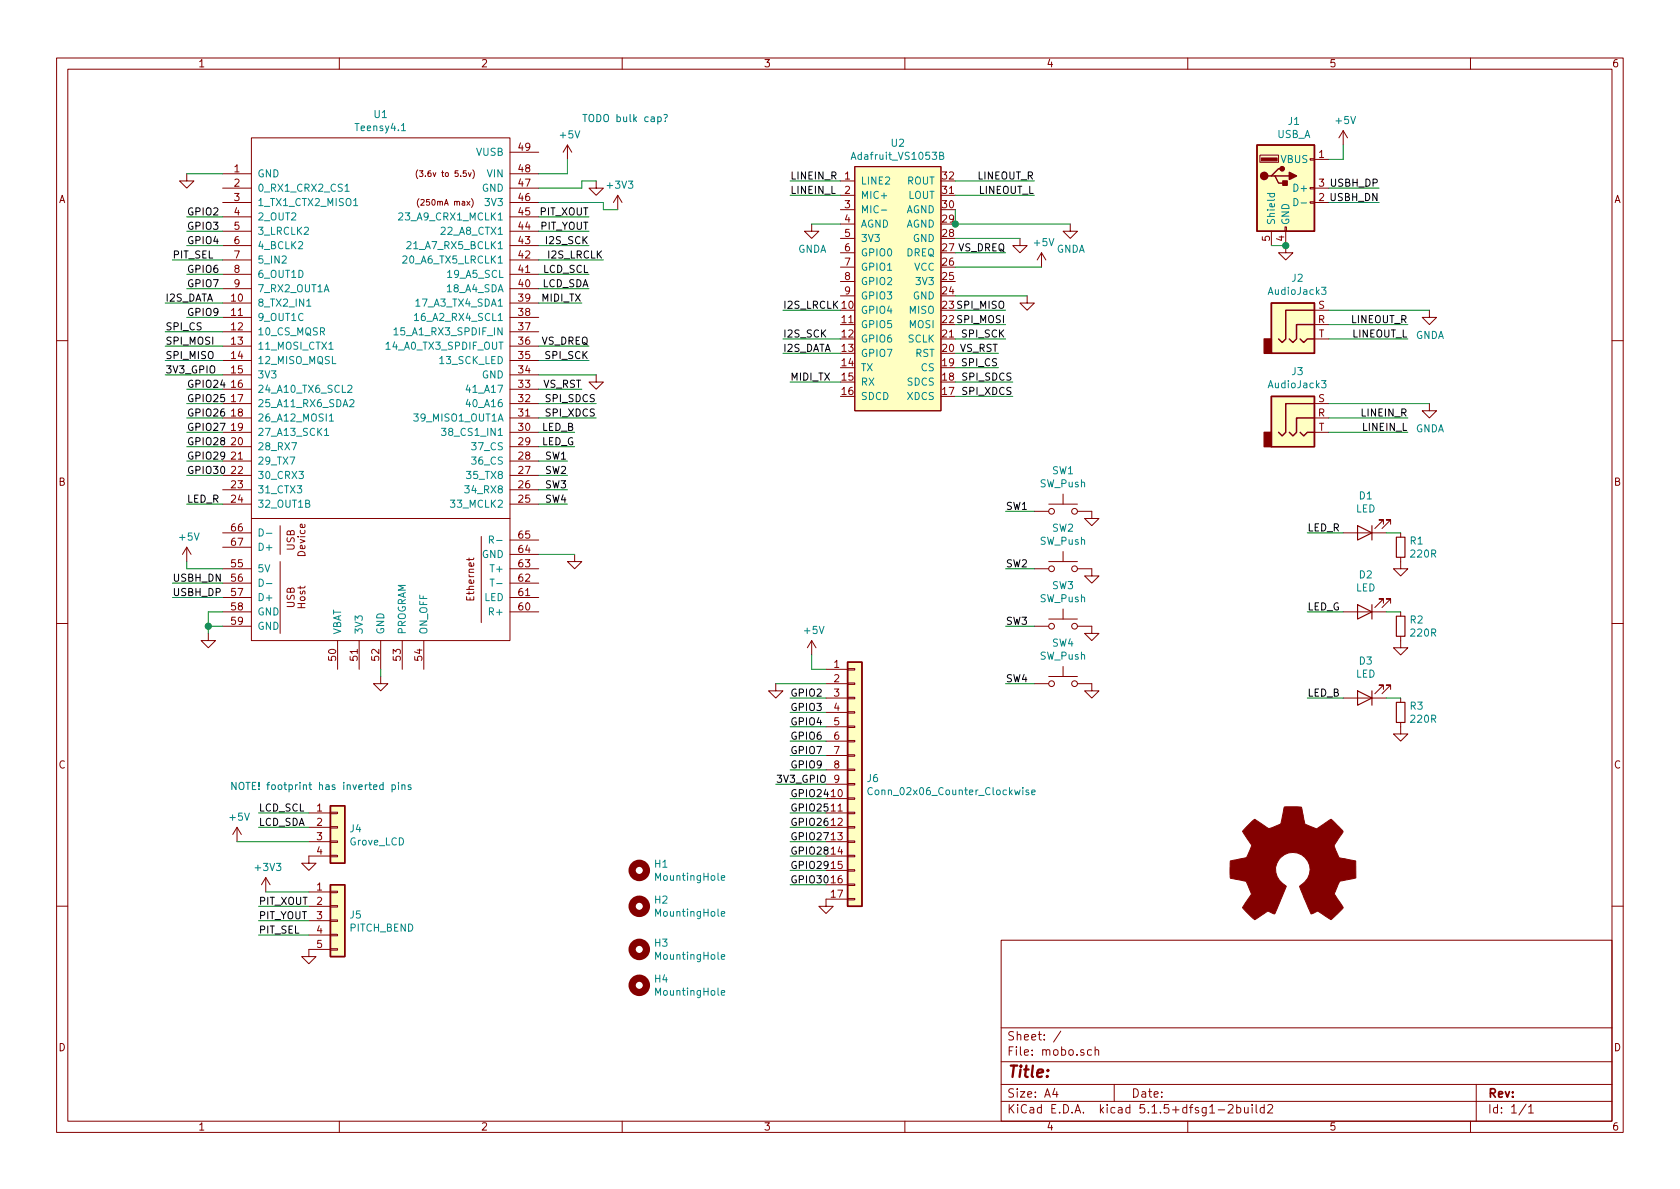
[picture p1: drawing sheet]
EESchema Schematic File Version 4
EELAYER 30 0
EELAYER END
$Descr A4 11693 8268
encoding utf-8
Sheet 1 1
Title ""
Date ""
Rev ""
Comp ""
Comment1 ""
Comment2 ""
Comment3 ""
Comment4 ""
$EndDescr
$Comp
L teensy:Teensy4.1 U1
U 1 1
P 2650 3350
F 0 "U1" H 2650 5915 50  0000 C CNN
F 1 "Teensy4.1" H 2650 5824 50  0000 C CNN
F 2 "teensy_library:Teensy41" H 2250 3750 50  0001 C CNN
F 3 "" H 2250 3750 50  0001 C CNN
	1    2650 3350
	1    0    0    -1  
$EndComp
$Comp
L teensynth:Adafruit_VS1053B U2
U 1 1
P 6250 2050
F 0 "U2" H 6250 3115 50  0000 C CNN
F 1 "Adafruit_VS1053B" H 6250 3024 50  0000 C CNN
F 2 "teensynth:Adafruit_VS1053B" H 6600 1150 50  0001 C CNN
F 3 "" H 6600 1150 50  0001 C CNN
	1    6250 2050
	1    0    0    -1  
$EndComp
$Comp
L power:GND #PWR0101
U 1 1
P 4000 3850
F 0 "#PWR0101" H 4000 3600 50  0001 C CNN
F 1 "GND" H 4005 3677 50  0001 C CNN
F 2 "" H 4000 3850 50  0001 C CNN
F 3 "" H 4000 3850 50  0001 C CNN
	1    4000 3850
	1    0    0    -1  
$EndComp
Wire Wire Line
	4000 3850 3750 3850
$Comp
L power:GND #PWR0102
U 1 1
P 1450 4400
F 0 "#PWR0102" H 1450 4150 50  0001 C CNN
F 1 "GND" H 1455 4227 50  0001 C CNN
F 2 "" H 1450 4400 50  0001 C CNN
F 3 "" H 1450 4400 50  0001 C CNN
	1    1450 4400
	1    0    0    -1  
$EndComp
Wire Wire Line
	1550 4350 1450 4350
Wire Wire Line
	1450 4350 1450 4400
Wire Wire Line
	1550 4250 1450 4250
Wire Wire Line
	1450 4250 1450 4350
Connection ~ 1450 4350
$Comp
L power:GND #PWR0103
U 1 1
P 1300 1200
F 0 "#PWR0103" H 1300 950 50  0001 C CNN
F 1 "GND" H 1305 1027 50  0001 C CNN
F 2 "" H 1300 1200 50  0001 C CNN
F 3 "" H 1300 1200 50  0001 C CNN
	1    1300 1200
	1    0    0    -1  
$EndComp
Wire Wire Line
	1550 1200 1300 1200
$Comp
L power:GND #PWR0104
U 1 1
P 4150 1250
F 0 "#PWR0104" H 4150 1000 50  0001 C CNN
F 1 "GND" H 4155 1077 50  0001 C CNN
F 2 "" H 4150 1250 50  0001 C CNN
F 3 "" H 4150 1250 50  0001 C CNN
	1    4150 1250
	1    0    0    -1  
$EndComp
$Comp
L power:GND #PWR0105
U 1 1
P 4150 2600
F 0 "#PWR0105" H 4150 2350 50  0001 C CNN
F 1 "GND" H 4155 2427 50  0001 C CNN
F 2 "" H 4150 2600 50  0001 C CNN
F 3 "" H 4150 2600 50  0001 C CNN
	1    4150 2600
	1    0    0    -1  
$EndComp
$Comp
L power:GND #PWR0106
U 1 1
P 2650 4700
F 0 "#PWR0106" H 2650 4450 50  0001 C CNN
F 1 "GND" H 2655 4527 50  0001 C CNN
F 2 "" H 2650 4700 50  0001 C CNN
F 3 "" H 2650 4700 50  0001 C CNN
	1    2650 4700
	1    0    0    -1  
$EndComp
Wire Wire Line
	2650 4700 2650 4650
$Comp
L Connector:USB_A J1
U 1 1
P 8950 1300
F 0 "J1" H 9007 1767 50  0000 C CNN
F 1 "USB_A" H 9007 1676 50  0000 C CNN
F 2 "Connector_USB:USB_A_Molex_67643_Horizontal" H 9100 1250 50  0001 C CNN
F 3 " ~" H 9100 1250 50  0001 C CNN
	1    8950 1300
	1    0    0    -1  
$EndComp
Text Label 9600 1300 2    50   ~ 0
USBH_DP
Text Label 9600 1400 2    50   ~ 0
USBH_DN
Wire Wire Line
	9250 1300 9600 1300
Wire Wire Line
	9600 1400 9250 1400
$Comp
L power:GND #PWR0109
U 1 1
P 8950 1700
F 0 "#PWR0109" H 8950 1450 50  0001 C CNN
F 1 "GND" H 8955 1527 50  0001 C CNN
F 2 "" H 8950 1700 50  0001 C CNN
F 3 "" H 8950 1700 50  0001 C CNN
	1    8950 1700
	1    0    0    -1  
$EndComp
Wire Wire Line
	8850 1700 8950 1700
Connection ~ 8950 1700
$Comp
L power:+5V #PWR0110
U 1 1
P 9350 1000
F 0 "#PWR0110" H 9350 850 50  0001 C CNN
F 1 "+5V" H 9365 1173 50  0000 C CNN
F 2 "" H 9350 1000 50  0001 C CNN
F 3 "" H 9350 1000 50  0001 C CNN
	1    9350 1000
	1    0    0    -1  
$EndComp
Wire Wire Line
	9350 1000 9350 1100
Wire Wire Line
	9350 1100 9250 1100
$Comp
L power:+5V #PWR0111
U 1 1
P 1300 3900
F 0 "#PWR0111" H 1300 3750 50  0001 C CNN
F 1 "+5V" H 1315 4073 50  0000 C CNN
F 2 "" H 1300 3900 50  0001 C CNN
F 3 "" H 1300 3900 50  0001 C CNN
	1    1300 3900
	1    0    0    -1  
$EndComp
Wire Wire Line
	1550 3950 1300 3950
Wire Wire Line
	1300 3950 1300 3900
$Comp
L power:+5V #PWR0112
U 1 1
P 3950 1100
F 0 "#PWR0112" H 3950 950 50  0001 C CNN
F 1 "+5V" H 3965 1273 50  0000 C CNN
F 2 "" H 3950 1100 50  0001 C CNN
F 3 "" H 3950 1100 50  0001 C CNN
	1    3950 1100
	1    0    0    -1  
$EndComp
Wire Wire Line
	3950 1100 3950 1200
Wire Wire Line
	3950 1200 3750 1200
Text Notes 4050 850  0    50   ~ 0
TODO bulk cap?
Text Label 1200 4150 0    50   ~ 0
USBH_DP
Text Label 1200 4050 0    50   ~ 0
USBH_DN
Wire Wire Line
	1200 4050 1550 4050
Wire Wire Line
	1550 4150 1200 4150
$Comp
L Connector:AudioJack3 J2
U 1 1
P 9050 2250
F 0 "J2" H 9032 2575 50  0000 C CNN
F 1 "AudioJack3" H 9032 2484 50  0000 C CNN
F 2 "Connector_Audio:Jack_3.5mm_CUI_SJ-3523-SMT_Horizontal" H 9050 2250 50  0001 C CNN
F 3 "~" H 9050 2250 50  0001 C CNN
	1    9050 2250
	1    0    0    -1  
$EndComp
$Comp
L Connector:AudioJack3 J3
U 1 1
P 9050 2900
F 0 "J3" H 9032 3225 50  0000 C CNN
F 1 "AudioJack3" H 9032 3134 50  0000 C CNN
F 2 "Connector_Audio:Jack_3.5mm_CUI_SJ-3523-SMT_Horizontal" H 9050 2900 50  0001 C CNN
F 3 "~" H 9050 2900 50  0001 C CNN
	1    9050 2900
	1    0    0    -1  
$EndComp
Text Label 9800 2250 2    50   ~ 0
LINEOUT_R
Text Label 9800 2350 2    50   ~ 0
LINEOUT_L
Wire Wire Line
	9800 2250 9250 2250
Wire Wire Line
	9250 2350 9800 2350
Text Label 9800 2900 2    50   ~ 0
LINEIN_R
Text Label 9800 3000 2    50   ~ 0
LINEIN_L
Wire Wire Line
	9800 2900 9250 2900
Wire Wire Line
	9250 3000 9800 3000
Text Label 7200 1250 2    50   ~ 0
LINEOUT_R
Text Label 7200 1350 2    50   ~ 0
LINEOUT_L
Wire Wire Line
	7200 1250 6650 1250
Wire Wire Line
	6650 1350 7200 1350
Text Label 5500 1250 0    50   ~ 0
LINEIN_R
Text Label 5500 1350 0    50   ~ 0
LINEIN_L
Wire Wire Line
	5500 1250 5850 1250
Wire Wire Line
	5500 1350 5850 1350
$Comp
L Switch:SW_Push SW1
U 1 1
P 7400 3550
F 0 "SW1" H 7400 3835 50  0000 C CNN
F 1 "SW_Push" H 7400 3744 50  0000 C CNN
F 2 "Button_Switch_THT:SW_PUSH_6mm_H5mm" H 7400 3750 50  0001 C CNN
F 3 "~" H 7400 3750 50  0001 C CNN
	1    7400 3550
	1    0    0    -1  
$EndComp
Text Label 1150 2400 0    50   ~ 0
SPI_MOSI
Wire Wire Line
	1150 2400 1550 2400
Text Label 1150 2500 0    50   ~ 0
SPI_MISO
Wire Wire Line
	1150 2500 1550 2500
Text Label 4100 2500 2    50   ~ 0
SPI_SCK
Wire Wire Line
	4100 2500 3750 2500
Text Label 1150 2300 0    50   ~ 0
SPI_CS
Wire Wire Line
	1150 2300 1550 2300
Text Label 7000 2350 2    50   ~ 0
SPI_SCK
Wire Wire Line
	7000 2350 6650 2350
Text Label 7000 2250 2    50   ~ 0
SPI_MOSI
Text Label 7000 2150 2    50   ~ 0
SPI_MISO
Text Label 6950 2550 2    50   ~ 0
SPI_CS
Wire Wire Line
	7000 2150 6650 2150
Wire Wire Line
	7000 2250 6650 2250
Wire Wire Line
	6950 2550 6650 2550
Text Label 7050 2750 2    50   ~ 0
SPI_XDCS
Text Label 7050 2650 2    50   ~ 0
SPI_SDCS
Wire Wire Line
	7050 2650 6650 2650
Wire Wire Line
	7050 2750 6650 2750
Text Label 6950 2450 2    50   ~ 0
VS_RST
Wire Wire Line
	6950 2450 6650 2450
$Comp
L power:GND #PWR0107
U 1 1
P 7150 2050
F 0 "#PWR0107" H 7150 1800 50  0001 C CNN
F 1 "GND" H 7155 1877 50  0001 C CNN
F 2 "" H 7150 2050 50  0001 C CNN
F 3 "" H 7150 2050 50  0001 C CNN
	1    7150 2050
	1    0    0    -1  
$EndComp
Wire Wire Line
	7150 2050 6650 2050
$Comp
L power:+5V #PWR0108
U 1 1
P 7250 1850
F 0 "#PWR0108" H 7250 1700 50  0001 C CNN
F 1 "+5V" H 7265 2023 50  0000 C CNN
F 2 "" H 7250 1850 50  0001 C CNN
F 3 "" H 7250 1850 50  0001 C CNN
	1    7250 1850
	1    0    0    -1  
$EndComp
Text Label 7000 1750 2    50   ~ 0
VS_DREQ
Wire Wire Line
	7000 1750 6650 1750
$Comp
L power:GND #PWR0113
U 1 1
P 7100 1650
F 0 "#PWR0113" H 7100 1400 50  0001 C CNN
F 1 "GND" H 7105 1477 50  0001 C CNN
F 2 "" H 7100 1650 50  0001 C CNN
F 3 "" H 7100 1650 50  0001 C CNN
	1    7100 1650
	1    0    0    -1  
$EndComp
Wire Wire Line
	6650 1650 7100 1650
Wire Wire Line
	6650 1850 7250 1850
$Comp
L Switch:SW_Push SW2
U 1 1
P 7400 3950
F 0 "SW2" H 7400 4235 50  0000 C CNN
F 1 "SW_Push" H 7400 4144 50  0000 C CNN
F 2 "Button_Switch_THT:SW_PUSH_6mm_H5mm" H 7400 4150 50  0001 C CNN
F 3 "~" H 7400 4150 50  0001 C CNN
	1    7400 3950
	1    0    0    -1  
$EndComp
$Comp
L Switch:SW_Push SW3
U 1 1
P 7400 4350
F 0 "SW3" H 7400 4635 50  0000 C CNN
F 1 "SW_Push" H 7400 4544 50  0000 C CNN
F 2 "Button_Switch_THT:SW_PUSH_6mm_H5mm" H 7400 4550 50  0001 C CNN
F 3 "~" H 7400 4550 50  0001 C CNN
	1    7400 4350
	1    0    0    -1  
$EndComp
$Comp
L Connector_Generic:Conn_01x04 J4
U 1 1
P 2350 5750
F 0 "J4" H 2430 5742 50  0000 L CNN
F 1 "Grove_LCD" H 2430 5651 50  0000 L CNN
F 2 "Connector_PinHeader_2.00mm:PinHeader_1x04_P2.00mm_Horizontal" H 2350 5750 50  0001 C CNN
F 3 "~" H 2350 5750 50  0001 C CNN
	1    2350 5750
	1    0    0    -1  
$EndComp
$Comp
L power:GND #PWR0114
U 1 1
P 2150 5950
F 0 "#PWR0114" H 2150 5700 50  0001 C CNN
F 1 "GND" H 2155 5777 50  0001 C CNN
F 2 "" H 2150 5950 50  0001 C CNN
F 3 "" H 2150 5950 50  0001 C CNN
	1    2150 5950
	1    0    0    -1  
$EndComp
$Comp
L power:+5V #PWR0115
U 1 1
P 1650 5850
F 0 "#PWR0115" H 1650 5700 50  0001 C CNN
F 1 "+5V" H 1665 6023 50  0000 C CNN
F 2 "" H 1650 5850 50  0001 C CNN
F 3 "" H 1650 5850 50  0001 C CNN
	1    1650 5850
	1    0    0    -1  
$EndComp
Text Label 1800 5750 0    50   ~ 0
LCD_SDA
Text Label 1800 5650 0    50   ~ 0
LCD_SCL
$Comp
L Connector_Generic:Conn_01x05 J5
U 1 1
P 2350 6400
F 0 "J5" H 2430 6442 50  0000 L CNN
F 1 "PITCH_BEND" H 2430 6351 50  0000 L CNN
F 2 "Connector_PinHeader_2.54mm:PinHeader_1x05_P2.54mm_Horizontal" H 2350 6400 50  0001 C CNN
F 3 "~" H 2350 6400 50  0001 C CNN
	1    2350 6400
	1    0    0    -1  
$EndComp
Text Label 4100 1700 2    50   ~ 0
I2S_SCK
Text Label 4200 1800 2    50   ~ 0
I2S_LRCLK
Wire Wire Line
	4200 1800 3750 1800
Wire Wire Line
	4100 1700 3750 1700
Text Label 1150 2100 0    50   ~ 0
I2S_DATA
Wire Wire Line
	1150 2100 1550 2100
Text Label 5450 2450 0    50   ~ 0
I2S_DATA
Wire Wire Line
	5450 2450 5850 2450
Text Label 5450 2150 0    50   ~ 0
I2S_LRCLK
Text Label 5450 2350 0    50   ~ 0
I2S_SCK
Wire Wire Line
	5450 2350 5850 2350
Wire Wire Line
	5450 2150 5850 2150
Text Label 4050 2100 2    50   ~ 0
MIDI_TX
Wire Wire Line
	4050 2100 3750 2100
Text Label 5500 2650 0    50   ~ 0
MIDI_TX
Wire Wire Line
	5850 2650 5500 2650
Wire Wire Line
	1800 5750 2150 5750
Wire Wire Line
	2150 5650 1800 5650
Wire Wire Line
	1650 5850 2150 5850
Text Notes 1600 5500 0    50   ~ 0
NOTE! footprint has inverted pins
$Comp
L power:+3V3 #PWR0116
U 1 1
P 1850 6200
F 0 "#PWR0116" H 1850 6050 50  0001 C CNN
F 1 "+3V3" H 1865 6373 50  0000 C CNN
F 2 "" H 1850 6200 50  0001 C CNN
F 3 "" H 1850 6200 50  0001 C CNN
	1    1850 6200
	1    0    0    -1  
$EndComp
Wire Wire Line
	2150 6200 1850 6200
$Comp
L power:GND #PWR0117
U 1 1
P 2150 6600
F 0 "#PWR0117" H 2150 6350 50  0001 C CNN
F 1 "GND" H 2155 6427 50  0001 C CNN
F 2 "" H 2150 6600 50  0001 C CNN
F 3 "" H 2150 6600 50  0001 C CNN
	1    2150 6600
	1    0    0    -1  
$EndComp
Text Label 4050 2700 2    50   ~ 0
VS_RST
Wire Wire Line
	4050 2700 3750 2700
Wire Wire Line
	3750 2600 4150 2600
Text Label 4150 2800 2    50   ~ 0
SPI_SDCS
Wire Wire Line
	4150 2800 3750 2800
Text Label 4150 2900 2    50   ~ 0
SPI_XDCS
Wire Wire Line
	4150 2900 3750 2900
Text Label 4100 2400 2    50   ~ 0
VS_DREQ
Wire Wire Line
	4100 2400 3750 2400
Text Label 4100 2000 2    50   ~ 0
LCD_SDA
Text Label 4100 1900 2    50   ~ 0
LCD_SCL
Wire Wire Line
	4100 1900 3750 1900
Wire Wire Line
	4100 2000 3750 2000
Wire Wire Line
	2150 6500 1800 6500
Wire Wire Line
	1800 6400 2150 6400
Wire Wire Line
	2150 6300 1800 6300
Text Label 1800 6500 0    50   ~ 0
PIT_SEL
Text Label 1800 6400 0    50   ~ 0
PIT_YOUT
Text Label 1800 6300 0    50   ~ 0
PIT_XOUT
Text Label 1200 1800 0    50   ~ 0
PIT_SEL
Text Label 4100 1600 2    50   ~ 0
PIT_YOUT
Text Label 4100 1500 2    50   ~ 0
PIT_XOUT
Wire Wire Line
	4100 1500 3750 1500
Wire Wire Line
	4100 1600 3750 1600
$Comp
L Mechanical:MountingHole H1
U 1 1
P 4450 6050
F 0 "H1" H 4550 6096 50  0000 L CNN
F 1 "MountingHole" H 4550 6005 50  0000 L CNN
F 2 "MountingHole:MountingHole_3.2mm_M3" H 4450 6050 50  0001 C CNN
F 3 "~" H 4450 6050 50  0001 C CNN
	1    4450 6050
	1    0    0    -1  
$EndComp
$Comp
L Mechanical:MountingHole H2
U 1 1
P 4450 6300
F 0 "H2" H 4550 6346 50  0000 L CNN
F 1 "MountingHole" H 4550 6255 50  0000 L CNN
F 2 "MountingHole:MountingHole_3.2mm_M3" H 4450 6300 50  0001 C CNN
F 3 "~" H 4450 6300 50  0001 C CNN
	1    4450 6300
	1    0    0    -1  
$EndComp
$Comp
L Mechanical:MountingHole H3
U 1 1
P 4450 6600
F 0 "H3" H 4550 6646 50  0000 L CNN
F 1 "MountingHole" H 4550 6555 50  0000 L CNN
F 2 "MountingHole:MountingHole_3.2mm_M3" H 4450 6600 50  0001 C CNN
F 3 "~" H 4450 6600 50  0001 C CNN
	1    4450 6600
	1    0    0    -1  
$EndComp
$Comp
L Mechanical:MountingHole H4
U 1 1
P 4450 6850
F 0 "H4" H 4550 6896 50  0000 L CNN
F 1 "MountingHole" H 4550 6805 50  0000 L CNN
F 2 "MountingHole:MountingHole_3.2mm_M3" H 4450 6850 50  0001 C CNN
F 3 "~" H 4450 6850 50  0001 C CNN
	1    4450 6850
	1    0    0    -1  
$EndComp
$Comp
L Switch:SW_Push SW4
U 1 1
P 7400 4750
F 0 "SW4" H 7400 5035 50  0000 C CNN
F 1 "SW_Push" H 7400 4944 50  0000 C CNN
F 2 "Button_Switch_THT:SW_PUSH_6mm_H5mm" H 7400 4950 50  0001 C CNN
F 3 "~" H 7400 4950 50  0001 C CNN
	1    7400 4750
	1    0    0    -1  
$EndComp
$Comp
L Connector_Generic:Conn_01x17 J6
U 1 1
P 5950 5450
F 0 "J6" H 6030 5492 50  0000 L CNN
F 1 "Conn_02x06_Counter_Clockwise" H 6030 5401 50  0000 L CNN
F 2 "Connector_PinSocket_2.54mm:PinSocket_1x17_P2.54mm_Vertical" H 5950 5450 50  0001 C CNN
F 3 "~" H 5950 5450 50  0001 C CNN
	1    5950 5450
	1    0    0    -1  
$EndComp
$Comp
L power:+3V3 #PWR0119
U 1 1
P 4300 1450
F 0 "#PWR0119" H 4300 1300 50  0001 C CNN
F 1 "+3V3" H 4315 1623 50  0000 C CNN
F 2 "" H 4300 1450 50  0001 C CNN
F 3 "" H 4300 1450 50  0001 C CNN
	1    4300 1450
	1    0    0    -1  
$EndComp
Wire Wire Line
	3750 1400 4200 1400
Wire Wire Line
	4200 1400 4200 1450
Wire Wire Line
	4200 1450 4300 1450
Wire Wire Line
	4050 1300 4050 1250
Wire Wire Line
	4050 1250 4150 1250
Wire Wire Line
	3750 1300 4050 1300
Wire Wire Line
	1200 1800 1550 1800
$Comp
L power:+5V #PWR0120
U 1 1
P 5650 4550
F 0 "#PWR0120" H 5650 4400 50  0001 C CNN
F 1 "+5V" H 5665 4723 50  0000 C CNN
F 2 "" H 5650 4550 50  0001 C CNN
F 3 "" H 5650 4550 50  0001 C CNN
	1    5650 4550
	1    0    0    -1  
$EndComp
$Comp
L power:GND #PWR0121
U 1 1
P 5400 4750
F 0 "#PWR0121" H 5400 4500 50  0001 C CNN
F 1 "GND" H 5405 4577 50  0001 C CNN
F 2 "" H 5400 4750 50  0001 C CNN
F 3 "" H 5400 4750 50  0001 C CNN
	1    5400 4750
	1    0    0    -1  
$EndComp
Wire Wire Line
	5750 4750 5400 4750
Wire Wire Line
	5650 4550 5650 4650
Wire Wire Line
	5650 4650 5750 4650
Text Label 1300 1500 0    50   ~ 0
GPIO2
Wire Wire Line
	1300 1500 1550 1500
Text Label 1300 1600 0    50   ~ 0
GPIO3
Wire Wire Line
	1300 1600 1550 1600
Text Label 1300 1700 0    50   ~ 0
GPIO4
Wire Wire Line
	1300 1700 1550 1700
Text Label 1300 1900 0    50   ~ 0
GPIO6
Wire Wire Line
	1300 1900 1550 1900
Text Label 1300 2000 0    50   ~ 0
GPIO7
Wire Wire Line
	1300 2000 1550 2000
Text Label 1300 2200 0    50   ~ 0
GPIO9
Wire Wire Line
	1300 2200 1550 2200
Text Label 1300 2700 0    50   ~ 0
GPIO24
Wire Wire Line
	1300 2700 1550 2700
Text Label 1300 2800 0    50   ~ 0
GPIO25
Wire Wire Line
	1300 2800 1550 2800
Text Label 1300 2900 0    50   ~ 0
GPIO26
Wire Wire Line
	1300 2900 1550 2900
Text Label 1300 3000 0    50   ~ 0
GPIO27
Wire Wire Line
	1300 3000 1550 3000
Text Label 1300 3100 0    50   ~ 0
GPIO28
Wire Wire Line
	1300 3100 1550 3100
Text Label 1300 3200 0    50   ~ 0
GPIO29
Wire Wire Line
	1300 3200 1550 3200
Text Label 5500 4850 0    50   ~ 0
GPIO2
Text Label 5500 4950 0    50   ~ 0
GPIO3
Text Label 5500 5050 0    50   ~ 0
GPIO4
Text Label 5500 5150 0    50   ~ 0
GPIO6
Text Label 5500 5250 0    50   ~ 0
GPIO7
Text Label 5500 5350 0    50   ~ 0
GPIO9
Text Label 5500 5550 0    50   ~ 0
GPIO24
Text Label 5500 5650 0    50   ~ 0
GPIO25
Text Label 5500 5750 0    50   ~ 0
GPIO26
Text Label 5500 5850 0    50   ~ 0
GPIO27
Text Label 5500 5950 0    50   ~ 0
GPIO28
Text Label 5500 6050 0    50   ~ 0
GPIO29
Wire Wire Line
	5500 4850 5750 4850
Wire Wire Line
	5750 4950 5500 4950
Wire Wire Line
	5500 5050 5750 5050
Wire Wire Line
	5750 5150 5500 5150
Wire Wire Line
	5500 5250 5750 5250
Wire Wire Line
	5750 5350 5500 5350
Wire Wire Line
	5500 5550 5750 5550
Wire Wire Line
	5750 5650 5500 5650
Wire Wire Line
	5500 5750 5750 5750
Wire Wire Line
	5750 5850 5500 5850
Wire Wire Line
	5500 5950 5750 5950
Wire Wire Line
	5750 6050 5500 6050
$Comp
L power:GND #PWR0123
U 1 1
P 5750 6250
F 0 "#PWR0123" H 5750 6000 50  0001 C CNN
F 1 "GND" H 5755 6077 50  0001 C CNN
F 2 "" H 5750 6250 50  0001 C CNN
F 3 "" H 5750 6250 50  0001 C CNN
	1    5750 6250
	1    0    0    -1  
$EndComp
$Comp
L Device:LED D1
U 1 1
P 9500 3700
F 0 "D1" H 9493 3445 50  0000 C CNN
F 1 "LED" H 9493 3536 50  0000 C CNN
F 2 "LED_SMD:LED_1206_3216Metric_Pad1.42x1.75mm_HandSolder" H 9500 3700 50  0001 C CNN
F 3 "~" H 9500 3700 50  0001 C CNN
	1    9500 3700
	-1   0    0    1   
$EndComp
$Comp
L Device:R_Small R1
U 1 1
P 9750 3800
F 0 "R1" H 9809 3846 50  0000 L CNN
F 1 "220R" H 9809 3755 50  0000 L CNN
F 2 "Resistor_SMD:R_1206_3216Metric_Pad1.30x1.75mm_HandSolder" H 9750 3800 50  0001 C CNN
F 3 "~" H 9750 3800 50  0001 C CNN
	1    9750 3800
	1    0    0    -1  
$EndComp
Wire Wire Line
	9650 3700 9750 3700
$Comp
L power:GND #PWR0124
U 1 1
P 9750 3900
F 0 "#PWR0124" H 9750 3650 50  0001 C CNN
F 1 "GND" H 9755 3727 50  0001 C CNN
F 2 "" H 9750 3900 50  0001 C CNN
F 3 "" H 9750 3900 50  0001 C CNN
	1    9750 3900
	1    0    0    -1  
$EndComp
Text Label 9100 3700 0    50   ~ 0
LED_R
Wire Wire Line
	9100 3700 9350 3700
$Comp
L Device:LED D2
U 1 1
P 9500 4250
F 0 "D2" H 9493 3995 50  0000 C CNN
F 1 "LED" H 9493 4086 50  0000 C CNN
F 2 "LED_SMD:LED_1206_3216Metric_Pad1.42x1.75mm_HandSolder" H 9500 4250 50  0001 C CNN
F 3 "~" H 9500 4250 50  0001 C CNN
	1    9500 4250
	-1   0    0    1   
$EndComp
$Comp
L Device:R_Small R2
U 1 1
P 9750 4350
F 0 "R2" H 9809 4396 50  0000 L CNN
F 1 "220R" H 9809 4305 50  0000 L CNN
F 2 "Resistor_SMD:R_1206_3216Metric_Pad1.30x1.75mm_HandSolder" H 9750 4350 50  0001 C CNN
F 3 "~" H 9750 4350 50  0001 C CNN
	1    9750 4350
	1    0    0    -1  
$EndComp
Wire Wire Line
	9650 4250 9750 4250
$Comp
L power:GND #PWR0125
U 1 1
P 9750 4450
F 0 "#PWR0125" H 9750 4200 50  0001 C CNN
F 1 "GND" H 9755 4277 50  0001 C CNN
F 2 "" H 9750 4450 50  0001 C CNN
F 3 "" H 9750 4450 50  0001 C CNN
	1    9750 4450
	1    0    0    -1  
$EndComp
Text Label 9100 4250 0    50   ~ 0
LED_G
Wire Wire Line
	9100 4250 9350 4250
$Comp
L Device:LED D3
U 1 1
P 9500 4850
F 0 "D3" H 9493 4595 50  0000 C CNN
F 1 "LED" H 9493 4686 50  0000 C CNN
F 2 "LED_SMD:LED_1206_3216Metric_Pad1.42x1.75mm_HandSolder" H 9500 4850 50  0001 C CNN
F 3 "~" H 9500 4850 50  0001 C CNN
	1    9500 4850
	-1   0    0    1   
$EndComp
$Comp
L Device:R_Small R3
U 1 1
P 9750 4950
F 0 "R3" H 9809 4996 50  0000 L CNN
F 1 "220R" H 9809 4905 50  0000 L CNN
F 2 "Resistor_SMD:R_1206_3216Metric_Pad1.30x1.75mm_HandSolder" H 9750 4950 50  0001 C CNN
F 3 "~" H 9750 4950 50  0001 C CNN
	1    9750 4950
	1    0    0    -1  
$EndComp
Wire Wire Line
	9650 4850 9750 4850
$Comp
L power:GND #PWR0126
U 1 1
P 9750 5050
F 0 "#PWR0126" H 9750 4800 50  0001 C CNN
F 1 "GND" H 9755 4877 50  0001 C CNN
F 2 "" H 9750 5050 50  0001 C CNN
F 3 "" H 9750 5050 50  0001 C CNN
	1    9750 5050
	1    0    0    -1  
$EndComp
Text Label 9100 4850 0    50   ~ 0
LED_B
Wire Wire Line
	9100 4850 9350 4850
$Comp
L power:GND #PWR0127
U 1 1
P 7600 3550
F 0 "#PWR0127" H 7600 3300 50  0001 C CNN
F 1 "GND" H 7605 3377 50  0001 C CNN
F 2 "" H 7600 3550 50  0001 C CNN
F 3 "" H 7600 3550 50  0001 C CNN
	1    7600 3550
	1    0    0    -1  
$EndComp
$Comp
L power:GND #PWR0128
U 1 1
P 7600 3950
F 0 "#PWR0128" H 7600 3700 50  0001 C CNN
F 1 "GND" H 7605 3777 50  0001 C CNN
F 2 "" H 7600 3950 50  0001 C CNN
F 3 "" H 7600 3950 50  0001 C CNN
	1    7600 3950
	1    0    0    -1  
$EndComp
$Comp
L power:GND #PWR0129
U 1 1
P 7600 4350
F 0 "#PWR0129" H 7600 4100 50  0001 C CNN
F 1 "GND" H 7605 4177 50  0001 C CNN
F 2 "" H 7600 4350 50  0001 C CNN
F 3 "" H 7600 4350 50  0001 C CNN
	1    7600 4350
	1    0    0    -1  
$EndComp
$Comp
L power:GND #PWR0130
U 1 1
P 7600 4750
F 0 "#PWR0130" H 7600 4500 50  0001 C CNN
F 1 "GND" H 7605 4577 50  0001 C CNN
F 2 "" H 7600 4750 50  0001 C CNN
F 3 "" H 7600 4750 50  0001 C CNN
	1    7600 4750
	1    0    0    -1  
$EndComp
Text Label 7000 3550 0    50   ~ 0
SW1
Text Label 7000 3950 0    50   ~ 0
SW2
Text Label 7000 4350 0    50   ~ 0
SW3
Text Label 7000 4750 0    50   ~ 0
SW4
Wire Wire Line
	7000 3550 7200 3550
Wire Wire Line
	7200 3950 7000 3950
Wire Wire Line
	7000 4350 7200 4350
Wire Wire Line
	7200 4750 7000 4750
Text Label 3950 3200 2    50   ~ 0
SW1
Text Label 3950 3300 2    50   ~ 0
SW2
Text Label 3950 3400 2    50   ~ 0
SW3
Text Label 3950 3500 2    50   ~ 0
SW4
Wire Wire Line
	3950 3200 3750 3200
Wire Wire Line
	3750 3300 3950 3300
Wire Wire Line
	3950 3400 3750 3400
Wire Wire Line
	3750 3500 3950 3500
Text Label 1300 3500 0    50   ~ 0
LED_R
Wire Wire Line
	1300 3500 1550 3500
Text Label 4000 3100 2    50   ~ 0
LED_G
Text Label 4000 3000 2    50   ~ 0
LED_B
Wire Wire Line
	3750 3000 4000 3000
Wire Wire Line
	4000 3100 3750 3100
$Comp
L power:GNDA #PWR0131
U 1 1
P 7450 1550
F 0 "#PWR0131" H 7450 1300 50  0001 C CNN
F 1 "GNDA" H 7455 1377 50  0000 C CNN
F 2 "" H 7450 1550 50  0001 C CNN
F 3 "" H 7450 1550 50  0001 C CNN
	1    7450 1550
	1    0    0    -1  
$EndComp
Wire Wire Line
	6650 1550 7450 1550
Wire Wire Line
	6650 1450 6650 1550
Connection ~ 6650 1550
$Comp
L power:GNDA #PWR0132
U 1 1
P 5650 1550
F 0 "#PWR0132" H 5650 1300 50  0001 C CNN
F 1 "GNDA" H 5655 1377 50  0000 C CNN
F 2 "" H 5650 1550 50  0001 C CNN
F 3 "" H 5650 1550 50  0001 C CNN
	1    5650 1550
	1    0    0    -1  
$EndComp
Wire Wire Line
	5850 1550 5650 1550
$Comp
L power:GNDA #PWR0133
U 1 1
P 9950 2150
F 0 "#PWR0133" H 9950 1900 50  0001 C CNN
F 1 "GNDA" H 9955 1977 50  0000 C CNN
F 2 "" H 9950 2150 50  0001 C CNN
F 3 "" H 9950 2150 50  0001 C CNN
	1    9950 2150
	1    0    0    -1  
$EndComp
$Comp
L power:GNDA #PWR0134
U 1 1
P 9950 2800
F 0 "#PWR0134" H 9950 2550 50  0001 C CNN
F 1 "GNDA" H 9955 2627 50  0000 C CNN
F 2 "" H 9950 2800 50  0001 C CNN
F 3 "" H 9950 2800 50  0001 C CNN
	1    9950 2800
	1    0    0    -1  
$EndComp
Wire Wire Line
	9250 2800 9950 2800
Wire Wire Line
	9250 2150 9950 2150
Text Label 1150 2600 0    50   ~ 0
3V3_GPIO
Wire Wire Line
	1550 2600 1150 2600
Text Label 5400 5450 0    50   ~ 0
3V3_GPIO
Wire Wire Line
	5400 5450 5750 5450
$Comp
L Graphic:Logo_Open_Hardware_Large LOGO1
U 1 1
P 9000 6050
F 0 "LOGO1" H 9000 6550 50  0001 C CNN
F 1 "Logo_Open_Hardware_Large" H 9000 5650 50  0001 C CNN
F 2 "Symbol:OSHW-Symbol_13.4x12mm_SilkScreen" H 9000 6050 50  0001 C CNN
F 3 "~" H 9000 6050 50  0001 C CNN
	1    9000 6050
	1    0    0    -1  
$EndComp
Text Label 5500 6150 0    50   ~ 0
GPIO30
Wire Wire Line
	5750 6150 5500 6150
Text Label 1300 3300 0    50   ~ 0
GPIO30
Wire Wire Line
	1300 3300 1550 3300
$EndSCHEMATC
